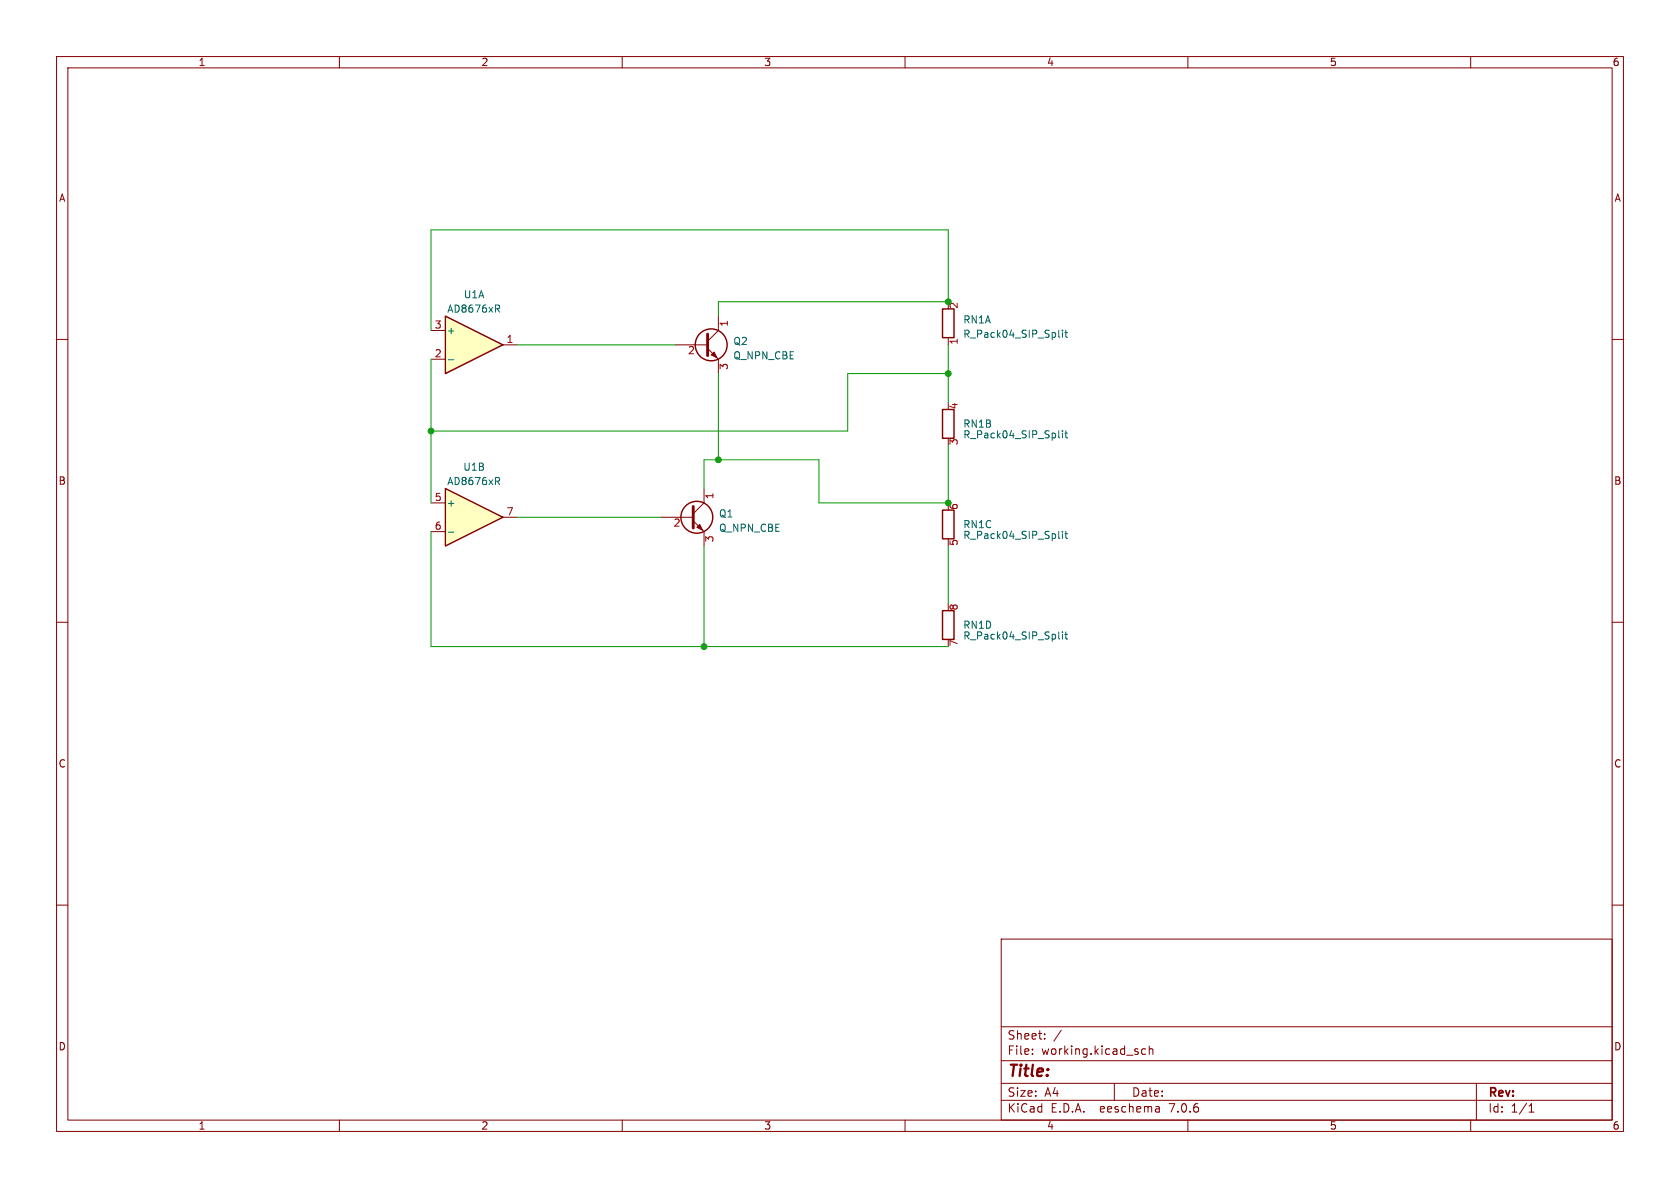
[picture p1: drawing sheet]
<svg xmlns="http://www.w3.org/2000/svg" width="297mm" height="210mm" viewBox="0 0 297 210" stroke-linecap="round" stroke-linejoin="round" font-family="sans-serif">
<g fill="none" stroke="#840000" stroke-width=".18">
<path d="M10 10h277v190h-277zM12 12h273v186h-273zM60 10v2M110 10v2M160 10v2M210 10v2M260 10v2M10 60h2M285 60h2M167.6 71.1v1.3M167.6 77.5v1.2M10 110h2"/>
<path d="M167.6 106.7v1.3M167.6 113v1.3M285 110h2M10 160h2M285 160h2M177 166h108v32h-108zM60 198v2M110 198v2M160 198v2M177 194.5h108M177 191.5h108M177 187.5h108"/>
<path d="M177 181.5h108M182.5 186.3v.1M182.5 185.5v.1M184.7 183.6v.1M184.7 182.8v.1M187.6 182.1l-1.3 2M197 191.5v3M202.5 185.5l-.4-.1-.3 .3v.4l.2 .2h.5M203.2 185.5l.2-.1 .3 .1 .1 .9M203.2 184.9v1.5M204.9 195.7l.1 .9M205 196.5l-.2 .1"/>
<path d="M205 196h-.2M210 198v2M260 198v2M261 191.5v6.5M270.3 196.6h.9M270.3 195.5l.4-.4v1.5"/>
</g>
<path d="M166.6 72.4h2.1v5.1h-2.1zM166.6 108h2.1v5h-2.1z" fill="none" stroke="#840000" stroke-width=".25"/>
<path d="M187.2 77.2l.1 .2M187.8 76.1v.2M187.8 76.6v.8M188.3 76.6h.4M188.4 76.1v1.1l.3 .2M187.2 112.8l.1 .2M187.8 111.7v.1M187.8 112.1v.9M188.3 112.1h.4M188.4 111.7v1.1l.3 .2" fill="none" stroke="#006464" stroke-width=".18"/>
<path d="M78.7 86.4l10.2 5-10.2 5.1z" fill="#ffffc2"/>
<g fill="none" stroke="#840000" stroke-width=".25">
<path d="M166.6 54.6h2.1v5.1h-2.1zM78.7 86.4l10.2 5-10.2 5.1zM166.6 90.2h2.1v5.1h-2.1z"/>
<circle cx="125.7" cy="61" r="2.82"/>
<circle cx="123.2" cy="91.4" r="2.82"/>
</g>
<g fill="none" stroke="#840000" stroke-width=".18">
<path d="M127 55.9v2.5l-1.9 1.9M167.6 53.3v1.3M167.6 59.7v1.3M119.4 61h5.7M125.1 61.6l1.9 1.9v2.5M76.2 88.9h2.5M76.2 94h2.5M88.9 91.4h2.5M116.8 91.4h5.8M122.6 92.1l1.9 1.9v2.5M124.5 86.4v2.5l-1.9 1.9M167.6 88.9v1.3"/>
<path d="M167.6 95.3v1.2"/>
</g>
<g fill="none" stroke="#006464" stroke-width=".18">
<path d="M187.2 59.5l.1 .1M187.8 58.4v.1M187.8 58.8v.8M188.3 58.8h.4M188.4 58.4v1.1l.3 .1M79.3 94.1h.9M87.6 84.4h.5l.2 .2-.1 .4-.6 .1M87.9 85.1l.4 .6M187.2 95l.1 .2M187.8 93.9v.1M187.8 94.3v.9M188.3 94.3h.4"/>
<path d="M188.4 93.9v1.1l.3 .2"/>
</g>
<path d="M125.1 59.1v3.8M122.6 89.5v3.8" fill="none" stroke="#840000" stroke-width=".51"/>
<g fill="#840000" stroke="#840000" stroke-width=".18">
<path d="M125.7 62.7l.5-.5 .5 1z"/>
<path d="M123.2 93.2l.5-.5 .5 1z"/>
</g>
<path d="M78.7 55.9l10.2 5.1-10.2 5z" fill="#ffffc2"/>
<path d="M78.7 55.9l10.2 5.1-10.2 5z" fill="none" stroke="#840000" stroke-width=".25"/>
<path d="M76.2 58.4h2.5M76.2 63.5h2.5M88.9 61h2.5" fill="none" stroke="#840000" stroke-width=".18"/>
<path d="M87.6 53.9h.5l.2 .3-.1 .3-.6 .1M87.9 54.6l.4 .6M79.3 63.6h.9" fill="none" stroke="#006464" stroke-width=".18"/>
<path d="M127 55.9v-2.6h40.6v-12.7h-91.4v17.8M76.2 63.5v25.4M91.4 61h28M127 66v15.3M167.6 61v10.1M167.6 78.7v10.2h-22.8v-7.6h-20.3v5.1M167.6 66h-17.7v10.2h-73.7M76.2 94v20.3h91.4M91.4 91.4h25.4M124.5 96.5v17.8M167.6 96.5v10.2" fill="none" stroke="#009600" stroke-width=".18"/>
<g fill="#009600" stroke="#009600" stroke-width=".18">
<circle cx="167.6" cy="88.9" r=".51"/>
<circle cx="76.2" cy="76.2" r=".51"/>
<circle cx="167.6" cy="53.3" r=".51"/>
<circle cx="167.6" cy="66" r=".51"/>
<circle cx="124.5" cy="114.3" r=".51"/>
<circle cx="127" cy="81.3" r=".51"/>
</g>
<text font-size="2.8" fill="#840000" x="178" y="190.9">Title:</text>
<g font-size="2.1" fill="#840000">
<text x="178" y="184">Sheet:</text>
<text x="178" y="186.7">File:</text>
<text x="184.1" y="186.7">working.kicad_sch</text>
<text x="178" y="196.9">KiCad</text>
<text x="178" y="194.1">Size:</text>
<text x="184.7" y="194.1">A4</text>
<text x="185.7" y="196.9">E.D.A.</text>
<text x="194.6" y="196.9">eeschema</text>
<text x="200" y="194.1">Date:</text>
<text x="207" y="196.9">7.0.6</text>
<text x="263" y="194.3">Rev:</text>
<text x="263" y="196.9">Id:</text>
<text x="267.1" y="196.9">1/1</text>
</g>
<g font-size="1.8" fill="#840000">
<text x="35" y="11.9">1</text>
<text x="85" y="11.9">2</text>
<text x="135" y="11.9">3</text>
<text x="185" y="11.9">4</text>
<text x="235" y="11.9">5</text>
<text x="285" y="11.9">6</text>
<text x="10.3" y="35.9">A</text>
<text x="285.3" y="35.9">A</text>
<text x="10.3" y="85.9">B</text>
<text x="285.3" y="85.9">B</text>
<text x="10.3" y="135.9">C</text>
<text x="285.3" y="135.9">C</text>
<text x="10.3" y="185.9">D</text>
<text x="285.3" y="185.9">D</text>
<text x="35" y="199.9">1</text>
<text x="85" y="199.9">2</text>
<text x="135" y="199.9">3</text>
<text x="185" y="199.9">4</text>
<text x="235" y="199.9">5</text>
<text x="285" y="199.9">6</text>
</g>
<g font-size="1.8" fill="#006464">
<text x="81.9" y="52.9">U1A</text>
<text x="78.9" y="59.3">+</text>
<text x="79" y="55.5">AD8676xR</text>
<text x="170.2" y="57.4">RN1A</text>
<text x="170.2" y="59.9">R_Pack04_SIP_Split</text>
<text x="129.5" y="63.7">Q_NPN_CBE</text>
<text x="129.5" y="61.2">Q2</text>
<text x="170.2" y="75.8">RN1B</text>
<text x="170.2" y="77.7">R_Pack04_SIP_Split</text>
<text x="81.8" y="83.4">U1B</text>
<text x="78.9" y="89.8">+</text>
<text x="79" y="86">AD8676xR</text>
<text x="127" y="94.2">Q_NPN_CBE</text>
<text x="127" y="91.7">Q1</text>
<text x="170.2" y="93.6">RN1C</text>
<text x="170.2" y="95.5">R_Pack04_SIP_Split</text>
<text x="170.2" y="111.4">RN1D</text>
<text x="170.2" y="113.3">R_Pack04_SIP_Split</text>
</g>
<g font-size="1.8" fill="#a90000">
<text x="76.8" y="58.2">3</text>
<text x="129" y="57.9" transform="rotate(-90 129 57.9)">1</text>
<text x="169.6" y="54.7" transform="rotate(-90 169.6 54.7)">2</text>
<text x="76.8" y="63.2">2</text>
<text x="89.5" y="60.7">1</text>
<text x="121.5" y="62.9">2</text>
<text x="129" y="65.5" transform="rotate(-90 129 65.5)">3</text>
<text x="169.6" y="61" transform="rotate(-90 169.6 61)">1</text>
<text x="169.6" y="72.5" transform="rotate(-90 169.6 72.5)">4</text>
<text x="169.6" y="78.8" transform="rotate(-90 169.6 78.8)">3</text>
<text x="76.8" y="88.6">5</text>
<text x="126.4" y="88.3" transform="rotate(-90 126.4 88.3)">1</text>
<text x="76.8" y="93.7">6</text>
<text x="89.5" y="91.2">7</text>
<text x="119" y="93.4">2</text>
<text x="126.4" y="96" transform="rotate(-90 126.4 96)">3</text>
<text x="169.6" y="90.2" transform="rotate(-90 169.6 90.2)">6</text>
<text x="169.6" y="96.6" transform="rotate(-90 169.6 96.6)">5</text>
<text x="169.6" y="108" transform="rotate(-90 169.6 108)">8</text>
<text x="169.6" y="114.4" transform="rotate(-90 169.6 114.4)">7</text>
</g>
</svg>
